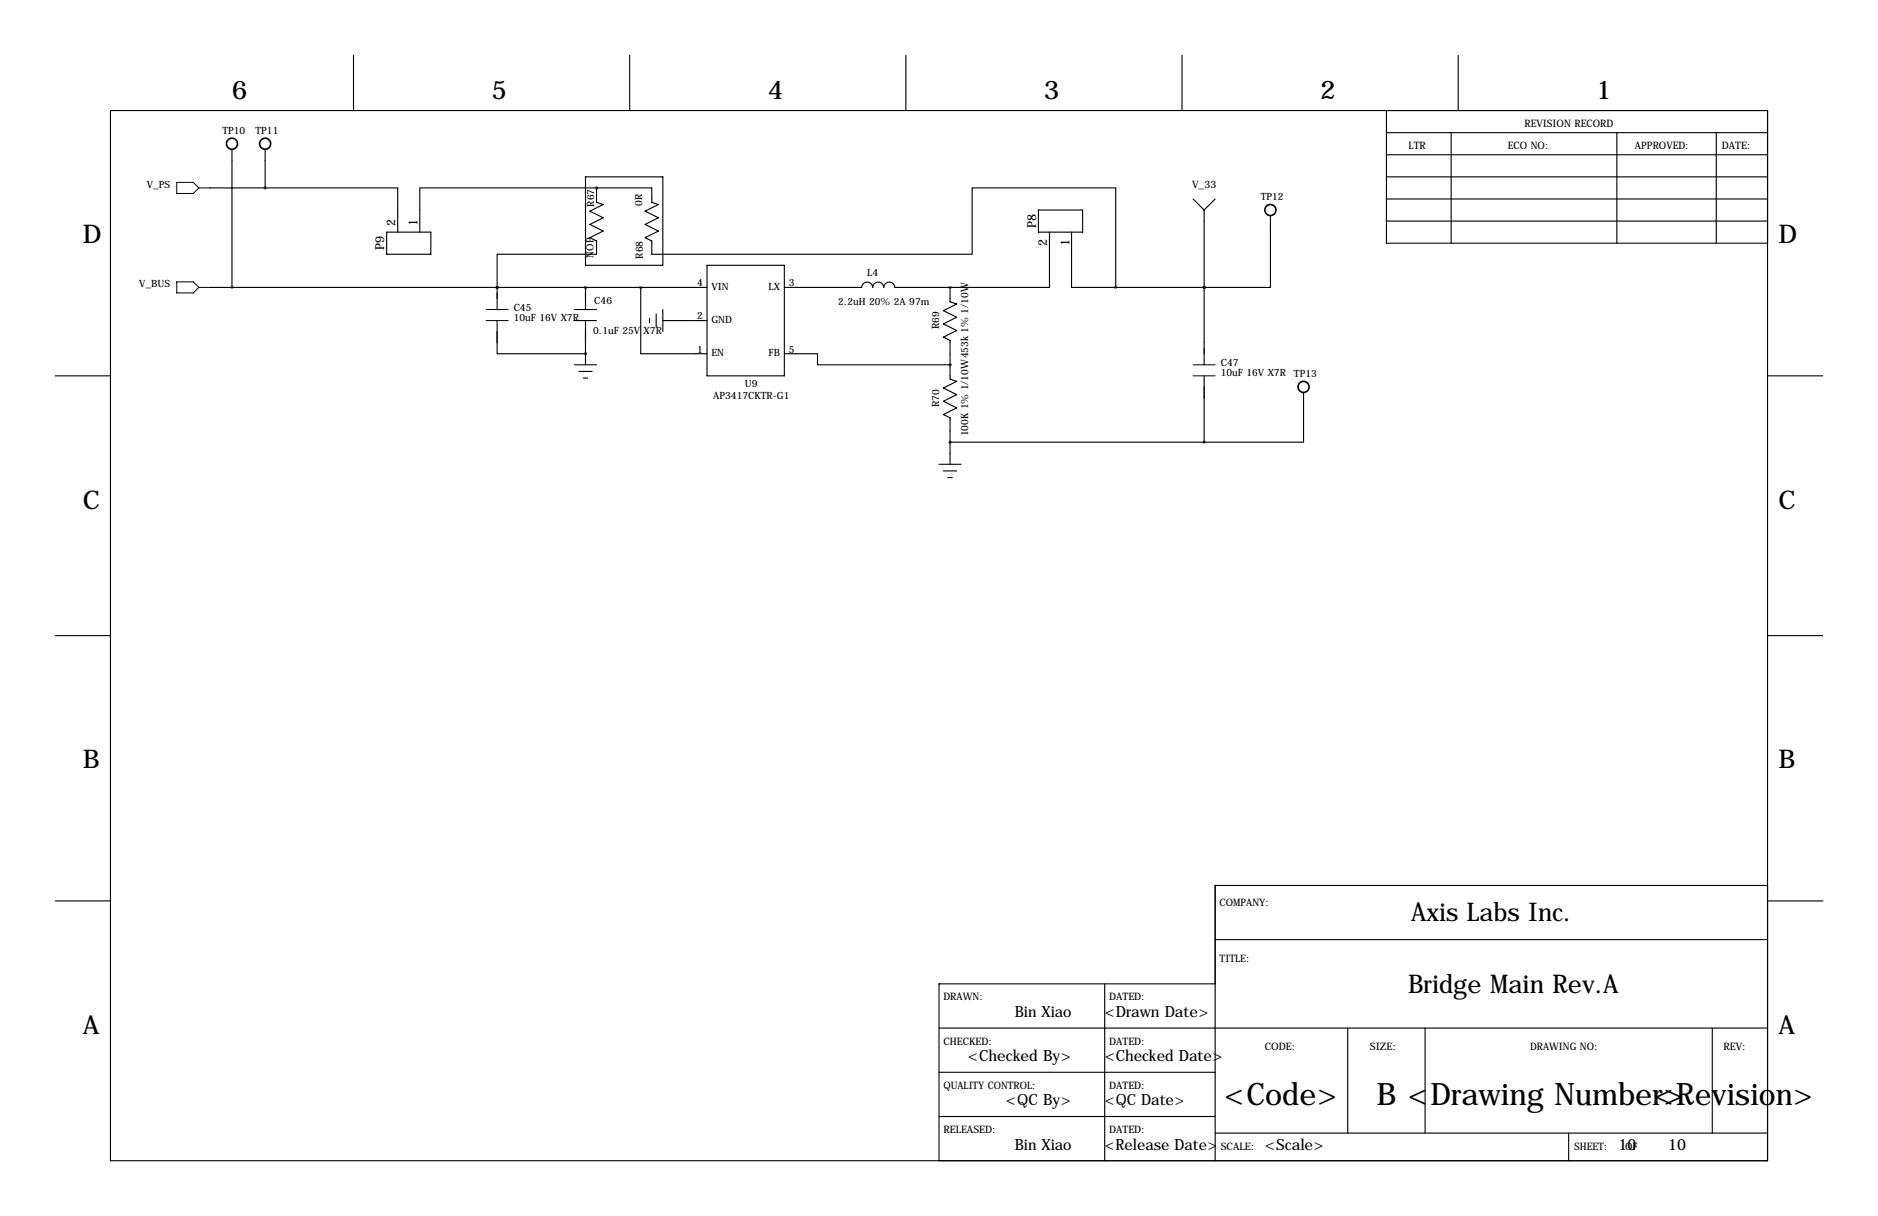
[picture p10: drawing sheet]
<svg xmlns="http://www.w3.org/2000/svg" width="432mm" height="279mm" viewBox="0 0 432 279" stroke-linecap="round" stroke-linejoin="round" font-family="sans-serif">
<g fill="none" stroke="#000" stroke-width=".25">
<path d="M81.3 12.7v12.7M144.8 12.7v12.7M208.3 12.7v12.7M271.8 12.7v12.7M335.3 12.7v12.7M25.4 25.4h381v241.3h-381zM53.3 34.3v31.7M61 34.3v8.9M318.8 30.5h87.6M318.8 35.6h87.6M318.8 25.4v30.5h87.6M333.7 30.5v25.4"/>
<path d="M371.8 30.5v25.4M394.6 30.5v25.4M48.3 43.2h12.7M61 43.2h30.4v10.1M88.9 53.3h10.2v5.1h-10.2zM134.6 40.6h17.8v20.4h-17.8zM137.2 43.2v3.3l1.5 .5-3.1 1.5 3.1 1.5-3.1 1.6 3.1 1.5-3.1 1.5 1.6 .8v3h-22.9v7.6M137.2 43.2h.1M137.2 43.2h-40.7v10.1M137.2 43.2h12.7v3.3l1.5 .5-3.1 1.5 3.1 1.5-3.1 1.6 3.1 1.5-3.1 1.5 1.6 .8v3h73.6v-15.2h33v22.8M238.8 48.3h10.1v5h-10.1zM241.3 53.3v12.7h-22.9"/>
<path d="M246.4 53.3v12.7h10.1M274.3 45.7l2.6 2.6M276.9 48.3v35.5M279.4 45.7l-2.5 2.6M292.1 49.5v16.5h-15.2M318.8 45.7h87.6M318.8 50.8h87.6M318.8 40.6h87.6M48.3 66h114.3M114.3 73.7v7.6h20.3M114.3 66h.1M114.3 66v5.1"/>
<path d="M132.1 73.7h5.1M132.1 71.1h5.1M134.6 66h.1M134.6 66v5.1M134.6 73.7v10.1M147.3 66v15.3h15.3M149.4 73.2v1M150.9 72.1v3.1M152.4 71.1v5.1M152.4 73.7h10.2M162.6 61h17.7v25.4h-17.7zM180.3 66h17.8a1.27 1.27 0 0 1 1.3-1.2 1.27 1.27 0 0 1 1.3 1.2 1.27 1.27 0 0 1 1.2-1.2 1.27 1.27 0 0 1 1.3 1.2 1.27 1.27 0 0 1 1.3-1.2 1.27 1.27 0 0 1 1.2 1.2h12.7"/>
<path d="M218.4 66h.1M218.4 66v3.3l1.6 .5-3.1 1.6 3.1 1.5-3.1 1.5 3.1 1.5-3.1 1.6 1.5 .7v8.9l1.6 .5-3.1 1.6 3.1 1.5-3.1 1.5 3.1 1.5-3.1 1.5 1.5 .8v10.7M256.5 66h20.4M276.9 66h.1M12.7 86.4h12.7M132.1 83.8h5.1M133.1 85.3h3M134.1 86.9h1M134.6 81.3h.1M180.3 81.3h7.7v2.5h30.4M218.4 83.8h.1M276.9 86.4v15.2"/>
<path d="M299.7 90.2v11.4h-22.8M406.4 86.4h12.7M215.9 106.7h5.1M216.9 108.2h3.1M217.9 109.7h1M218.4 101.6h58.5M12.7 146h12.7M406.4 146h12.7M12.7 207h12.7M279.4 215.9h127M406.4 203.5h-127v63.2M406.5 207h12.7"/>
<path d="M215.9 236.2h190.5M254 226.1v40.6M279.4 226.1h-63.5v40.6M309.9 236.2v24.1M327.7 236.2v24.1M393.7 236.2v24.1M215.9 246.4h63.5M215.9 256.5h63.5M279.4 260.3h127M360.7 260.3v6.4"/>
</g>
<path d="M40.6 41.9h3.8l1.3 1.3-1.3 1.2h-3.8zM45.7 43.2h2.6M40.6 64.8h3.8l1.3 1.2-1.3 1.3h-3.8zM45.7 66h2.6M111.8 71.1h5M111.8 73.7h5M274.3 83.8h5.1M274.3 86.4h5.1" fill="none" stroke="#000" stroke-width=".23"/>
<g fill="none" stroke="#000" stroke-width=".38">
<circle cx="53.3" cy="33" r="1.27"/>
<circle cx="61" cy="33" r="1.27"/>
<circle cx="292.1" cy="48.3" r="1.27"/>
<circle cx="299.7" cy="88.9" r="1.27"/>
</g>
<path d="M218.4 66a.05 .05 0 0 0 .1 0 .05 .05 0 0 0-.1 0zM218.4 101.6a.05 .05 0 0 0 .1 0 .05 .05 0 0 0-.1 0zM276.8 66a.05 .05 0 0 0 .1 0 .05 .05 0 0 0-.1 0zM137.1 43.2a.05 .05 0 0 0 .1 0 .05 .05 0 0 0-.1 0zM276.8 101.6a.05 .05 0 0 0 .1 0 .05 .05 0 0 0-.1 0zM60.9 43.2a.05 .05 0 0 0 .1 0 .05 .05 0 0 0-.1 0zM53.3 66a.05 .05 0 0 0 .1 0 .05 .05 0 0 0-.1 0zM218.4 83.8a.05 .05 0 0 0 .1 0 .05 .05 0 0 0-.1 0zM276.8 66a.05 .05 0 0 0 .1 0 .05 .05 0 0 0-.1 0zM256.5 66a.05 .05 0 0 0 .1 0 .05 .05 0 0 0-.1 0z" fill="#000" stroke="#000" stroke-width=".63"/>
<g font-size="7.1">
<text x="281.5" y="254">&lt;Code&gt;</text>
<text x="316.5" y="254">B &lt;Drawing Number&gt;</text>
<text x="380.4" y="254">&lt;Revision&gt;</text>
</g>
<g font-size="5.9">
<text x="53.3" y="22.9">6</text>
<text x="113" y="22.9">5</text>
<text x="176.5" y="22.9">4</text>
<text x="240" y="22.9">3</text>
<text x="303.5" y="22.9">2</text>
<text x="367" y="22.9">1</text>
<text x="19" y="55.9">D</text>
<text x="408.9" y="55.9">D</text>
<text x="19" y="116.8">C</text>
<text x="408.9" y="116.8">C</text>
<text x="19" y="176.5">B</text>
<text x="408.9" y="176.5">B</text>
<text x="324.5" y="211.6">Axis Labs Inc.</text>
<text x="323.7" y="228.1">Bridge Main Rev.A</text>
<text x="19" y="237.5">A</text>
<text x="408.9" y="237.5">A</text>
</g>
<g font-size="3.6">
<text x="233.3" y="233.7">Bin Xiao</text>
<text x="254" y="233.7">&lt;Drawn Date&gt;</text>
<text x="222.6" y="243.8">&lt;Checked By&gt;</text>
<text x="254" y="243.8">&lt;Checked Date&gt;</text>
<text x="231.3" y="254">&lt;QC By&gt;</text>
<text x="254" y="254">&lt;QC Date&gt;</text>
<text x="233.3" y="264.1">Bin Xiao</text>
<text x="254" y="264.1">&lt;Release Date&gt;</text>
<text x="290.8" y="264.1">&lt;Scale&gt;</text>
<text x="372.1" y="264.1">10</text>
<text x="383.5" y="264.1">10</text>
</g>
<g font-size="2.8">
<text x="90.9" y="51.8" transform="rotate(-90 90.9 51.8)">2</text>
<text x="96" y="51.8" transform="rotate(-90 96 51.8)">1</text>
<text x="238.2" y="52.4" transform="rotate(-90 238.2 52.4)">P8</text>
<text x="88.4" y="57.5" transform="rotate(-90 88.4 57.5)">P9</text>
<text x="240.8" y="56.5" transform="rotate(-90 240.8 56.5)">2</text>
<text x="245.9" y="56.5" transform="rotate(-90 245.9 56.5)">1</text>
</g>
<g font-size="2.4">
<text x="350.5" y="29.2">REVISION RECORD</text>
<text x="323.8" y="34.3">LTR</text>
<text x="346.7" y="34.3">ECO NO:</text>
<text x="375.9" y="34.3">APPROVED:</text>
<text x="395.9" y="34.3">DATE:</text>
<text x="274.1" y="43.2">V_33</text>
<text x="280.4" y="208.3">COMPANY:</text>
<text x="280.4" y="221">TITLE:</text>
<text x="216.9" y="229.9">DRAWN:</text>
<text x="255" y="229.9">DATED:</text>
<text x="216.9" y="240">CHECKED:</text>
<text x="255" y="240">DATED:</text>
<text x="290.8" y="241.3">CODE:</text>
<text x="315" y="241.3">SIZE:</text>
<text x="351.8" y="241.3">DRAWING NO:</text>
<text x="396.2" y="241.3">REV:</text>
<text x="216.9" y="250.2">QUALITY CONTROL:</text>
<text x="255" y="250.2">DATED:</text>
<text x="216.9" y="260.3">RELEASED:</text>
<text x="255" y="260.3">DATED:</text>
<text x="280.7" y="264.2">SCALE:</text>
<text x="361.9" y="264.2">SHEET:</text>
<text x="373.6" y="264.2">OF</text>
</g>
<g font-size="2.3">
<text x="51.1" y="30.8">TP10</text>
<text x="58.8" y="30.8">TP11</text>
<text x="33.7" y="43.2">V_PS</text>
<text x="136.7" y="47.5" transform="rotate(-90 136.7 47.5)">R67</text>
<text x="147.7" y="47.3" transform="rotate(-90 147.7 47.3)">0R</text>
<text x="289.9" y="46">TP12</text>
<text x="136.5" y="59.2" transform="rotate(-90 136.5 59.2)">NOP</text>
<text x="147.8" y="59.4" transform="rotate(-90 147.8 59.4)">R68</text>
<text x="160.3" y="65.8">4</text>
<text x="181.4" y="65.8">3</text>
<text x="199.4" y="63.5">L4</text>
<text x="32" y="66">V_BUS</text>
<text x="118.1" y="71.4">C45</text>
<text x="136.7" y="69.8">C46</text>
<text x="163.6" y="66.6">VIN</text>
<text x="176.7" y="66.6">LX</text>
<text x="192.7" y="70.2">2.2uH 20% 2A 97m</text>
<text x="118.1" y="73.7">10uF 16V X7R</text>
<text x="136.4" y="76.8">0.1uF 25V X7R</text>
<text x="160.3" y="73.4">2</text>
<text x="163.6" y="74.2">GND</text>
<text x="215.9" y="75.7" transform="rotate(-90 215.9 75.7)">R69</text>
<text x="160.3" y="81">1</text>
<text x="163.6" y="81.8">EN</text>
<text x="176.7" y="81.8">FB</text>
<text x="181.4" y="81">5</text>
<text x="171.3" y="88.9">U9</text>
<text x="280.7" y="84.1">C47</text>
<text x="280.7" y="86.4">10uF 16V X7R</text>
<text x="297.5" y="86.7">TP13</text>
<text x="164" y="91.8">AP3417CKTR-G1</text>
<text x="215.9" y="93.5" transform="rotate(-90 215.9 93.5)">R70</text>
<text x="222.6" y="100.3" transform="rotate(-90 222.6 100.3)">100K 1% 1/10W453k 1% 1/10W</text>
</g>
</svg>
